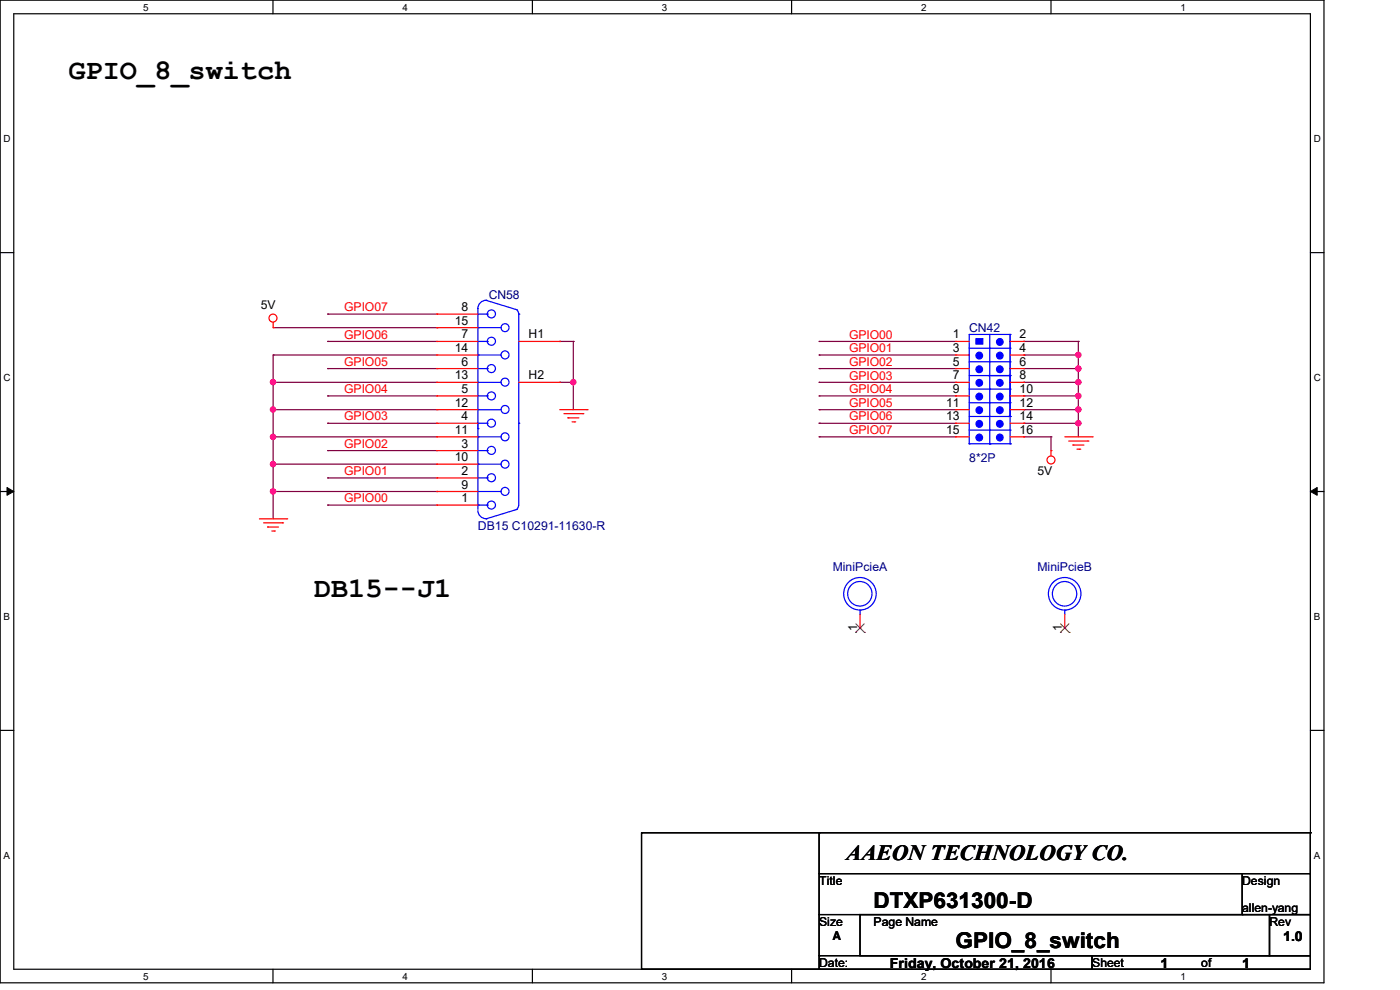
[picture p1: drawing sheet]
<svg xmlns="http://www.w3.org/2000/svg" width="297mm" height="210mm" viewBox="0 0 297 210" stroke-linecap="round" stroke-linejoin="round" font-family="sans-serif">
<path d="M0 0h280.9v208.5h-280.9zM2.9 2.9h275.1v202.7h-275.1z" fill="none" stroke="#000" stroke-width=".25"/>
<g fill="#fff">
<path d="M30.4 .3h1.1v2.4h-1.1z"/>
<path d="M30.4 205.9h1.1v2.3h-1.1z"/>
</g>
<path d="M57.9 0v2.9M57.9 205.6v2.9" fill="none" stroke="#000" stroke-width=".25"/>
<g fill="#fff">
<path d="M85.4 .3h1.1v2.4h-1.1z"/>
<path d="M85.4 205.9h1.1v2.3h-1.1z"/>
</g>
<path d="M112.9 0v2.9M112.9 205.6v2.9" fill="none" stroke="#000" stroke-width=".25"/>
<g fill="#fff">
<path d="M140.4 .3h1.2v2.4h-1.2z"/>
<path d="M140.4 205.9h1.2v2.3h-1.2z"/>
</g>
<path d="M167.9 0v2.9M167.9 205.6v2.9" fill="none" stroke="#000" stroke-width=".25"/>
<g fill="#fff">
<path d="M195.4 .3h1.2v2.4h-1.2z"/>
<path d="M195.4 205.9h1.2v2.3h-1.2z"/>
</g>
<path d="M223 0v2.9M223 205.6v2.9" fill="none" stroke="#000" stroke-width=".25"/>
<g fill="#fff">
<path d="M250.4 .3h1.2v2.4h-1.2z"/>
<path d="M250.4 205.9h1.2v2.3h-1.2z"/>
<path d="M.8 28.2h1.4v2.4h-1.4z"/>
<path d="M278.7 28.2h1.5v2.4h-1.5z"/>
<path d="M.8 78.9h1.4v2.3h-1.4z"/>
<path d="M278.7 78.9h1.5v2.3h-1.5z"/>
</g>
<path d="M0 53.6h2.9M278 53.6h2.9" fill="none" stroke="#000" stroke-width=".25"/>
<g fill="#fff">
<path d="M.8 129.6h1.3v2.3h-1.3z"/>
<path d="M278.7 129.6h1.4v2.3h-1.4z"/>
</g>
<path d="M0 104.3h2.9M278 104.3h2.9" fill="none" stroke="#000" stroke-width=".25"/>
<path d="M1.5 103.4l1.4 .9-1.4 .8zM278 104.3l1.4-.9v1.7z" fill="#000" stroke="#000" stroke-width=".21"/>
<g fill="#fff">
<path d="M.8 180.3h1.3v2.3h-1.3z"/>
<path d="M278.7 180.3h1.4v2.3h-1.4z"/>
</g>
<g fill="none" stroke="#000" stroke-width=".25">
<path d="M0 154.9h2.9M278 154.9h2.9M136.1 176.7h.1M136.1 176.7h141.9M136.1 176.7v28.9M173.8 176.7h.1M173.8 176.7v8.6M278 176.7h.1M278 176.7v8.6M173.8 185.3h104.2v8.7h-104.2zM173.8 194v8.7M182.5 194h86.8v8.7h-86.8z"/>
<path d="M263.5 194h.1M263.5 185.3v8.7M269.3 194h8.7v8.7h-8.7zM136.1 205.6h.1M136.1 205.6h37.7M173.8 202.7h57.9v2.9h-57.9zM173.8 202.7h.1M173.8 205.6h.1M231.7 202.7h46.3v2.9h-46.3z"/>
</g>
<g fill="none" stroke="#800040" stroke-width=".25">
<path d="M58 75.3h.1M58 69.5h34.7M58 75.3h34.7M58 75.3v34.8M69.5 78.2h.1M69.5 72.4h.1M69.5 66.6h.1M69.5 78.2h23.2M69.5 72.4h23.2M69.5 66.6h23.2M92.7 69.5h.1M118.7 72.4h.1"/>
<path d="M118.7 72.4h2.9M121.6 72.4h.1M121.6 72.4v14.5M173.8 75.3h.1M173.8 72.4h.1M173.8 78.2h.1M173.8 78.2h28.9M173.8 72.4h28.9M173.8 75.3h28.9M217.2 72.4h.1M217.2 75.3h.1M217.2 78.2h.1"/>
<path d="M217.2 78.2h11.6M217.2 72.4h11.6M217.2 75.3h11.6M228.8 72.4h.1M228.8 75.3h.1M228.8 78.2h.1M228.8 72.4v20.3M58 81.1h.1M58 98.5h.1M58 92.7h.1M58 86.9h.1M58 81.1h34.7"/>
<path d="M58 98.5h34.7M58 92.7h34.7M58 86.9h34.7M69.5 95.6h.1M69.5 89.8h.1M69.5 84h.1M69.5 95.6h23.2M69.5 89.8h23.2M69.5 84h23.2M118.7 81.1h.1M118.7 81.1h2.9M121.6 81.1h.1"/>
<path d="M173.8 92.7h.1M173.8 86.9h.1M173.8 81.1h.1M173.8 84h.1M173.8 89.8h.1M173.8 89.8h28.9M173.8 84h28.9M173.8 81.1h28.9M173.8 92.7h28.9M173.8 86.9h28.9M217.2 92.7h.1M217.2 89.8h.1"/>
<path d="M217.2 81.1h.1M217.2 84h.1M217.2 86.9h.1M217.2 89.8h11.6M217.2 84h11.6M217.2 81.1h11.6M217.2 92.7h5.8M217.2 86.9h11.6M223 92.7h.1M223 92.7v2.9M228.8 89.8h.1M228.8 81.1h.1"/>
<path d="M228.8 84h.1M228.8 86.9h.1M58 104.3h.1M58 104.3h34.7M69.5 107.1h.1M69.5 101.4h.1M69.5 107.1h23.2M69.5 101.4h23.2M92.7 104.3h.1"/>
</g>
<g fill="#f0f" stroke="#f0f" stroke-width=".25">
<circle cx="121.6" cy="81.1" r=".55"/>
<circle cx="57.9" cy="98.5" r=".55"/>
<circle cx="57.9" cy="92.7" r=".55"/>
<circle cx="57.9" cy="86.9" r=".55"/>
<circle cx="57.9" cy="81.1" r=".55"/>
<circle cx="57.9" cy="104.2" r=".55"/>
<circle cx="228.8" cy="75.3" r=".55"/>
<circle cx="228.8" cy="81.1" r=".55"/>
<circle cx="228.8" cy="78.2" r=".55"/>
<circle cx="228.8" cy="84" r=".55"/>
<circle cx="228.8" cy="89.8" r=".55"/>
<circle cx="228.8" cy="86.9" r=".55"/>
</g>
<g fill="none" stroke="#f00" stroke-width=".25">
<path d="M58 69.5h.1M58 68.4v1.1M92.7 66.6h.1M92.7 72.4h.1M92.7 78.2h.1M92.7 75.3h.1M92.7 69.5h.1M92.7 72.4h8.7M92.7 75.3h8.7M92.7 78.2h8.7M92.7 66.6h8.7M92.7 69.5h8.7"/>
<path d="M110.1 72.4h8.6M118.7 72.4h.1M202.7 72.4h.1M202.7 75.3h.1M202.7 78.2h.1M202.7 72.4h2.9M202.7 75.3h2.9M202.7 78.2h2.9M214.3 72.4h2.9M214.3 75.3h2.9M214.3 78.2h2.9M217.2 72.4h.1"/>
<path d="M217.2 75.3h.1M217.2 78.2h.1M92.7 84h.1M92.7 89.8h.1M92.7 95.6h.1M92.7 98.5h.1M92.7 92.7h.1M92.7 86.9h.1M92.7 81.1h.1M92.7 86.9h8.7M92.7 92.7h8.7M92.7 81.1h8.7"/>
<path d="M92.7 84h8.7M92.7 89.8h8.7M92.7 95.6h8.7M92.7 98.5h8.7M110.1 81.1h8.6M118.7 81.1h.1M118.7 86.9h5.8M119.6 87.8h4.1M120.5 88.6h.1M120.5 88.6h2.3M121.4 89.5h.5M121.9 89.5h.1"/>
<path d="M123.7 87.8h.1M124.5 86.9h.1M202.7 81.1h.1M202.7 84h.1M202.7 86.9h.1M202.7 89.8h.1M202.7 92.7h.1M202.7 86.9h2.9M202.7 92.7h2.9M202.7 81.1h2.9M202.7 84h2.9M202.7 89.8h2.9"/>
<path d="M214.3 86.9h2.9M214.3 92.7h2.9M214.3 81.1h2.9M214.3 84h2.9M214.3 89.8h2.9M217.2 81.1h.1M217.2 84h.1M217.2 86.9h.1M217.2 89.8h.1M217.2 92.7h.1M223 95.6h.1M223 95.6v1.1"/>
<path d="M225.9 92.7h5.8M226.7 93.6h4.1M227.6 94.4h.1M227.6 94.4h2.4M228.5 95.3h.6M229.1 95.3h.1M230.8 93.6h.1M231.7 92.7h.1M55 110.1h5.8M55.9 110.9h4M56.8 111.8h.1M56.8 111.8h2.3"/>
<path d="M57.7 112.6h.5M58.2 112.6h.1M59.9 110.9h.1M60.8 110.1h.1M92.7 104.3h.1M92.7 101.4h.1M92.7 107.1h.1M92.7 104.3h8.7M92.7 101.4h8.7M92.7 107.1h8.7M182.5 133.2h.1M182.5 130.3v2.9"/>
<path d="M225.9 133.2h.1M225.9 130.3v2.9"/>
<circle cx="57.9" cy="67.5" r=".85"/>
<circle cx="223" cy="97.6" r=".85"/>
</g>
<g fill="none" stroke="#00f" stroke-width=".25">
<path d="M101.4 69.5h.1M101.4 75.3h.1M101.4 66.6h2M101.4 69.5h4.9M101.4 72.4h2M101.4 75.3h4.9M101.4 78.2h2M103.1 63.7h.1M103.1 63.7l6.7 2M103.1 63.7a1.72 1.72 0 0 0-1.7 1.8v42.5M103.4 66.6h.1M103.4 72.4h.1"/>
<path d="M103.4 78.2h.1M109.7 65.8l.3 .8M110.1 66.6h.1M110.1 66.6v40.5M205.6 73.9h8.7M205.6 76.8h8.7M205.6 79.7h8.7M209.7 79.7h.1M210 71h.1M210 73.9h.1M210 76.8h.1M210 71v23.1"/>
<path d="M214 79.7h.1M214.3 71h.1M214.3 79.7h.1M214.3 73.9h.1M214.3 76.8h.1M214.3 71h-8.7v23.1M214.3 71v23.1M101.4 81.1h.1M101.4 86.9h.1M101.4 90.9h.1M101.4 92.7h.1M101.4 98.5h.1"/>
<path d="M101.4 81.1h4.9M101.4 84h2M101.4 86.9h4.9M101.4 89.8h2M101.4 95.6h2M101.4 92.7h4.9M101.4 98.5h4.9M103.4 84h.1M103.4 89.8h.1M103.4 95.6h.1M110.1 89.8h.1M205.6 94.1h.1"/>
<path d="M205.6 88.3h8.7M205.6 85.4h8.7M205.6 82.5h8.7M205.6 91.2h8.7M205.6 94.1h8.7M210 94.1h.1M210 91.2h.1M210 82.5h.1M210 85.4h.1M210 88.3h.1M214 88.3h.1M214.3 94.1h.1"/>
<path d="M214.3 85.4h.1M214.3 82.5h.1M214.3 88.3h.1M214.3 91.2h.1M101.4 108.3a1.71 1.71 0 0 0 1.7 1.7M101.4 104.3h.1M101.4 107.1h.1M101.4 107.1h2M101.4 101.4h2M101.4 104.3h4.9M103.1 110.1h.1M103.4 107.1h.1"/>
<path d="M103.4 101.4h.1M109.8 108l-6.7 2.1M110 107.1l-.3 .9M182.5 129.5h.1M182.5 129.5v.8M225.9 129.5h.1M225.9 129.5v.8"/>
<circle cx="104.3" cy="72.4" r=".86"/>
<circle cx="104.3" cy="78.2" r=".86"/>
<circle cx="104.3" cy="66.6" r=".86"/>
<circle cx="107.1" cy="75.3" r=".85"/>
<circle cx="107.1" cy="69.5" r=".85"/>
<circle cx="104.3" cy="89.8" r=".86"/>
<circle cx="104.3" cy="95.6" r=".86"/>
<circle cx="104.3" cy="84" r=".86"/>
<circle cx="107.1" cy="81.1" r=".85"/>
<circle cx="107.1" cy="98.5" r=".85"/>
<circle cx="107.1" cy="86.9" r=".85"/>
<circle cx="107.1" cy="92.7" r=".85"/>
<circle cx="104.3" cy="101.4" r=".86"/>
<circle cx="104.3" cy="107.2" r=".86"/>
<circle cx="107.1" cy="104.2" r=".85"/>
<circle cx="182.4" cy="126" r="2.59"/>
<circle cx="182.4" cy="126" r="3.5"/>
<circle cx="225.8" cy="126" r="2.59"/>
<circle cx="225.9" cy="126" r="3.5"/>
</g>
<path d="M181.5 134.2h.1M181.6 132.3l1.8 1.9M183.3 132.3l-1.8 1.9M183.4 134.2h.1M225 134.2h.1M225 132.3l1.8 1.9M226.8 132.3l-1.8 1.9M226.8 134.2h.1" fill="none" stroke="#804000" stroke-width=".21"/>
<g fill="#00f" stroke="#00f" stroke-width=".25">
<path d="M207.1 71.8h1.4v1.2h-1.4z" fill-rule="evenodd"/>
<circle cx="207.7" cy="75.4" r=".71"/>
<circle cx="207.7" cy="78.3" r=".71"/>
<circle cx="212.1" cy="75.4" r=".71"/>
<circle cx="212.1" cy="78.3" r=".71"/>
<circle cx="212.1" cy="72.5" r=".71"/>
<circle cx="212.1" cy="81.2" r=".71"/>
<circle cx="212.1" cy="87" r=".71"/>
<circle cx="212.1" cy="84.1" r=".71"/>
<circle cx="212.1" cy="92.8" r=".71"/>
<circle cx="212.1" cy="89.9" r=".71"/>
<circle cx="207.7" cy="89.9" r=".71"/>
<circle cx="207.7" cy="92.8" r=".71"/>
<circle cx="207.7" cy="84.1" r=".71"/>
<circle cx="207.7" cy="87" r=".71"/>
<circle cx="207.7" cy="81.2" r=".71"/>
</g>
<g font-size="6.1">
<text x="14.5" y="16.7">GPIO_8_switch</text>
<text x="66.6" y="126.7">DB15--J1</text>
</g>
<g font-size="4.6">
<text x="179.5" y="182.5">AAEON TECHNOLOGY CO.</text>
<text x="185.3" y="192.5">DTXP631300-D</text>
<text x="202.7" y="201.2">GPIO_8_switch</text>
</g>
<g font-size="2.9">
<text x="272.2" y="199.6">1.0</text>
<text x="188.8" y="205.4">Friday, October 21, 2016</text>
<text x="246.2" y="205.4">1</text>
<text x="263.5" y="205.4">1</text>
</g>
<g font-size="2.6">
<text x="55.3" y="65.5">5V</text>
<text x="97.9" y="66">8</text>
<text x="96.5" y="68.9">15</text>
<text x="97.9" y="71.8">7</text>
<text x="112.1" y="71.8">H1</text>
<text x="202.1" y="71.8">1</text>
<text x="216.3" y="71.8">2</text>
<text x="96.5" y="74.7">14</text>
<text x="97.9" y="77.6">6</text>
<text x="202.1" y="74.7">3</text>
<text x="202.1" y="77.6">5</text>
<text x="216.3" y="74.7">4</text>
<text x="216.3" y="77.6">6</text>
<text x="96.5" y="80.5">13</text>
<text x="97.9" y="83.4">5</text>
<text x="112.1" y="80.5">H2</text>
<text x="202.1" y="80.5">7</text>
<text x="202.1" y="83.4">9</text>
<text x="216.3" y="80.5">8</text>
<text x="216.3" y="83.4">10</text>
<text x="96.5" y="86.3">12</text>
<text x="97.9" y="89.2">4</text>
<text x="200.7" y="86.3">11</text>
<text x="200.7" y="89.2">13</text>
<text x="216.3" y="86.3">12</text>
<text x="216.3" y="89.2">14</text>
<text x="96.5" y="92">11</text>
<text x="97.9" y="95">3</text>
<text x="200.7" y="92">15</text>
<text x="216.3" y="92">16</text>
<text x="96.5" y="97.8">10</text>
<text x="97.9" y="100.8">2</text>
<text x="220.1" y="100.8">5V</text>
<text x="97.9" y="103.6">9</text>
<text x="97.9" y="106.5">1</text>
<text x="181.8" y="133.8" transform="rotate(-90 181.8 133.8)">1</text>
<text x="225.3" y="133.8" transform="rotate(-90 225.3 133.8)">1</text>
<text x="173.8" y="187.7">Title</text>
<text x="263.5" y="187.7">Design</text>
<text x="173.8" y="196.3">Size</text>
<text x="185.3" y="196.3">Page Name</text>
<text x="263.5" y="193.5">allen-yang</text>
<text x="269.3" y="196.3">Rev</text>
<text x="176.7" y="199.3">A</text>
<text x="173.8" y="205.1">Date:</text>
<text x="231.7" y="205.1">Sheet</text>
<text x="254.8" y="205.1">of</text>
</g>
<g font-size="2.6" fill="#000080">
<text x="103.7" y="63.5">CN58</text>
<text x="205.6" y="70.4">CN42</text>
<text x="205.6" y="97.9">8*2P</text>
<text x="101.4" y="112.4">DB15 C10291-11630-R</text>
<text x="176.7" y="121.1">MiniPcieA</text>
<text x="220.1" y="121.1">MiniPcieB</text>
</g>
<g font-size="2.6" fill="#f00">
<text x="73" y="71.8">GPIO06</text>
<text x="73" y="66">GPIO07</text>
<text x="180.1" y="71.8">GPIO00</text>
<text x="73" y="77.6">GPIO05</text>
<text x="180.1" y="74.7">GPIO01</text>
<text x="180.1" y="77.6">GPIO02</text>
<text x="73" y="83.4">GPIO04</text>
<text x="180.1" y="80.5">GPIO03</text>
<text x="180.1" y="83.4">GPIO04</text>
<text x="73" y="89.2">GPIO03</text>
<text x="180.1" y="86.3">GPIO05</text>
<text x="180.1" y="89.2">GPIO06</text>
<text x="73" y="95">GPIO02</text>
<text x="180.1" y="92.1">GPIO07</text>
<text x="73" y="100.8">GPIO01</text>
<text x="73" y="106.6">GPIO00</text>
</g>
<g font-size="2.1">
<text x="30.4" y="2.2">5</text>
<text x="85.4" y="2.2">4</text>
<text x="140.4" y="2.2">3</text>
<text x="195.4" y="2.2">2</text>
<text x="250.4" y="2.2">1</text>
<text x=".8" y="30.1">D</text>
<text x="278.7" y="30.1">D</text>
<text x=".8" y="80.8">C</text>
<text x="278.7" y="80.8">C</text>
<text x=".8" y="131.5">B</text>
<text x="278.7" y="131.5">B</text>
<text x=".8" y="182.2">A</text>
<text x="278.7" y="182.2">A</text>
<text x="30.4" y="207.8">5</text>
<text x="85.4" y="207.8">4</text>
<text x="140.4" y="207.8">3</text>
<text x="195.4" y="207.8">2</text>
<text x="250.4" y="207.8">1</text>
</g>
</svg>
